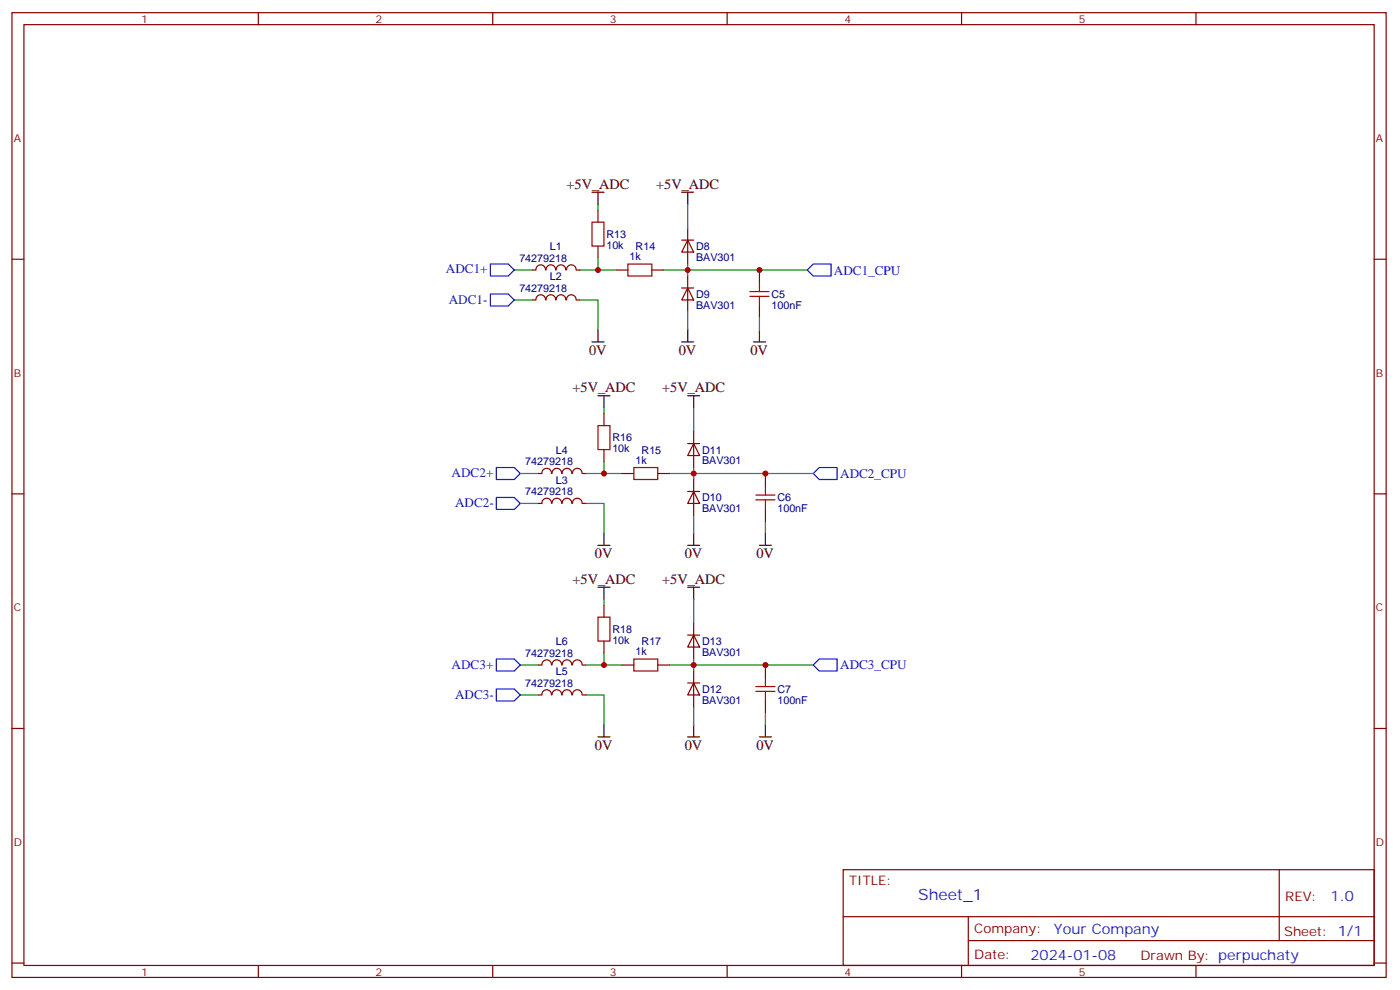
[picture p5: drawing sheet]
<svg xmlns="http://www.w3.org/2000/svg" width="413mm" height="292mm" viewBox="0 0 413 292" stroke-linecap="round" stroke-linejoin="round" font-family="sans-serif">
<g fill="none" stroke="#870000" stroke-width=".35">
<path d="M3.5 3.7h405.4v284.4h-405.4zM7.1 7.3h398.2v277.3h-398.2zM76.2 3.7v3.6M145.3 3.7v3.6M214.5 3.7v3.6M283.6 3.7v3.6M352.8 3.7v3.6M3.5 76.4h3.6M157 79.6h1M158.1 79.6a1.41 1.41 0 0 1 1.4-1.5 1.41 1.41 0 0 1 1.4 1.5M161.1 79.6a1.41 1.41 0 0 1 1.4-1.5 1.41 1.41 0 0 1 1.4 1.5M164.1 79.6a1.41 1.41 0 0 1 1.4-1.5 1.41 1.41 0 0 1 1.4 1.5"/>
<path d="M167.1 79.6a1.41 1.41 0 0 1 1.4-1.5 1.41 1.41 0 0 1 1.4 1.5M170 79.6h1.1M176.4 61.9v3.6M176.4 72.5v3.6M181.7 79.6h3.5M192.3 79.6h3.5M224 79.6v3.5M405.3 76.4h3.6M157 88.4h1M158.1 88.4a1.41 1.41 0 0 1 1.4-1.5 1.41 1.41 0 0 1 1.4 1.5M161.1 88.4a1.41 1.41 0 0 1 1.4-1.5 1.41 1.41 0 0 1 1.4 1.5M164.1 88.4a1.41 1.41 0 0 1 1.4-1.5 1.41 1.41 0 0 1 1.4 1.5"/>
<path d="M167.1 88.4a1.41 1.41 0 0 1 1.4-1.5 1.41 1.41 0 0 1 1.4 1.5M170 88.4h1.1M224 90.2v3.5M158.7 139.6h1.1M159.8 139.5a1.41 1.41 0 0 1 1.5-1.5 1.41 1.41 0 0 1 1.4 1.5M162.8 139.5a1.41 1.41 0 0 1 1.4-1.5 1.41 1.41 0 0 1 1.5 1.5M165.8 139.5a1.41 1.41 0 0 1 1.4-1.5 1.41 1.41 0 0 1 1.4 1.5M168.9 139.5a1.41 1.41 0 0 1 1.4-1.5 1.41 1.41 0 0 1 1.4 1.5M171.8 139.6h1.1M178.2 121.9v3.5M178.2 132.5v3.5M183.4 139.6h3.6"/>
<path d="M194 139.6h3.6M225.8 139.6v3.5M3.5 145.6h3.6M158.7 148.4h1.1M159.8 148.4a1.41 1.41 0 0 1 1.5-1.5 1.41 1.41 0 0 1 1.4 1.5M162.8 148.4a1.41 1.41 0 0 1 1.4-1.6 1.41 1.41 0 0 1 1.5 1.6M165.8 148.4a1.41 1.41 0 0 1 1.4-1.6 1.41 1.41 0 0 1 1.4 1.6M168.9 148.4a1.41 1.41 0 0 1 1.4-1.5 1.41 1.41 0 0 1 1.4 1.5M171.8 148.4h1.1M225.8 150.1v3.6M405.3 145.6h3.6M178.2 178.4v3.5"/>
<path d="M158.7 196h1.1M159.8 196a1.41 1.41 0 0 1 1.5-1.5 1.41 1.41 0 0 1 1.4 1.5M162.8 196a1.41 1.41 0 0 1 1.4-1.5 1.41 1.41 0 0 1 1.5 1.5M165.8 196a1.41 1.41 0 0 1 1.4-1.5 1.41 1.41 0 0 1 1.4 1.5M168.9 196a1.41 1.41 0 0 1 1.4-1.5 1.41 1.41 0 0 1 1.4 1.5M171.8 196h1.1M178.2 188.9v3.6M183.4 196h3.6M194 196h3.6M225.8 196v3.5M3.5 214.7h3.6M158.7 204.8h1.1"/>
<path d="M159.8 204.8a1.41 1.41 0 0 1 1.5-1.5 1.41 1.41 0 0 1 1.4 1.5M162.8 204.8a1.41 1.41 0 0 1 1.4-1.5 1.41 1.41 0 0 1 1.5 1.5M165.8 204.8a1.41 1.41 0 0 1 1.4-1.5 1.41 1.41 0 0 1 1.4 1.5M168.9 204.8a1.41 1.41 0 0 1 1.4-1.5 1.41 1.41 0 0 1 1.4 1.5M171.8 204.8h1.1M225.8 206.6v3.5M405.3 214.7h3.6M248.7 256.3h156.6v28.3h-156.6zM377.3 256.4v20.8M248.7 270.2h156.5M285.6 277.2h119.6M285.6 270.2v14.1"/>
<path d="M3.5 283.8h3.6M76.2 284.6v3.5M145.3 284.6v3.5M214.5 284.6v3.5M283.6 284.6v3.5M352.8 284.6v3.5M405.3 283.8h3.6"/>
</g>
<path d="M144.6 77.8h5.3l1.8 1.8-1.8 1.8h-5.3zM238.1 79.6l1.8-1.8h5.3v3.6h-5.3zM144.6 86.6h5.3l1.8 1.8-1.8 1.8h-5.3zM146.4 137.8h5.3l1.8 1.8-1.8 1.7h-5.3zM239.9 139.6l1.8-1.8h5.2v3.5h-5.2zM146.4 146.6h5.3l1.8 1.8-1.8 1.7h-5.3zM146.4 194.2h5.3l1.8 1.8-1.8 1.8h-5.3zM241.7 194.2h5.2v3.6h-5.2l-1.8-1.8zM146.4 203.1h5.3l1.8 1.7-1.8 1.8h-5.3z" fill="none" stroke="#00f" stroke-width=".35"/>
<g fill="none" stroke="#a10000" stroke-width=".35">
<path d="M174.6 65.5h3.6v7h-3.6zM185.2 77.8h7.1v3.6h-7.1zM221.2 87.3h5.6M221.2 85.9h5.6M224 83.1v2.8M224 87.3v2.9M176.4 125.4h3.5v7.1h-3.5zM187 137.8h7v3.5h-7zM223 147.3h5.6M223 145.9h5.6M225.8 143.1v2.8M225.8 147.3v2.8"/>
<path d="M176.4 181.9h3.5v7h-3.5zM187 194.2h7v3.6h-7zM225.8 199.5v2.9M223 203.8h5.6M223 202.4h5.6M225.8 203.8v2.8"/>
</g>
<g fill="none" stroke="#008700" stroke-width=".35">
<path d="M151.7 79.6h5.3M176.4 76.1v3.5h-5.3M176.4 79.6h5.3M176.4 60.2v1.7M202.8 77.8v1.8h-7M202.8 60.2v7M238.1 79.6h-35.3v1.8M151.7 88.4h5.3M171.1 88.4h5.3v8.8M202.8 91.9v5.3M224 93.7v3.5M153.5 139.6h5.2"/>
<path d="M178.2 136v3.6h-5.3M178.2 120.2v1.7M178.2 139.6h5.2M204.6 137.8v1.8h-7M204.6 120.2v7M239.9 139.6h-35.3v1.7M153.5 148.4h5.2M172.9 148.4h5.3v8.8M204.6 151.9v5.3M225.8 153.7v3.5M178.2 176.6v1.8M204.6 176.6v7.1"/>
<path d="M153.5 196h5.2M178.2 192.5v3.5h-5.3M178.2 196h5.2M204.6 194.2v1.8h-7M239.9 196h-35.3v1.8M153.5 204.8h5.2M172.9 204.8h5.3v8.8M204.6 208.4v5.2M225.8 210.1v3.5"/>
</g>
<g fill="none" stroke="#850000" stroke-width=".35">
<path d="M201.1 70.8h3.5M202.8 70.8l1.8 3.5h-3.5zM202.8 67.2v10.6M201.1 84.9h3.5M202.8 84.9l1.8 3.5h-3.5zM202.8 81.4v10.5M202.8 130.7h3.6M204.6 130.7l1.8 3.6h-3.6zM204.6 127.2v10.6M202.8 144.9h3.6M204.6 144.9l1.8 3.5h-3.6zM204.6 141.3v10.6"/>
<path d="M202.8 187.2h3.6M204.6 187.2l1.8 3.5h-3.6zM204.6 183.7v10.5M204.6 197.8v10.6M202.8 201.3h3.6M204.6 201.3l1.8 3.5h-3.6z"/>
</g>
<g fill="none" stroke="#000" stroke-width=".35">
<path d="M174.6 56.7h3.6M176.4 56.7v3.5M201.1 56.7h3.5M202.8 56.7v3.5M176.4 97.2v3.6M202.8 97.2v3.6M224 97.2v3.6M174.6 100.8h3.6M176.4 116.6h3.5M178.2 116.6v3.6M201.1 100.8h3.5M202.8 116.6h3.6"/>
<path d="M204.6 116.6v3.6M222.2 100.8h3.6M178.2 157.2v3.5M204.6 157.2v3.5M225.8 157.2v3.5M176.4 160.7h3.5M176.4 173.1h3.5M178.2 173.1v3.5M202.8 160.7h3.6M202.8 173.1h3.6M204.6 173.1v3.5M224 160.7h3.5"/>
<path d="M176.4 217.2h3.5M178.2 213.6v3.6M202.8 217.2h3.6M204.6 213.6v3.6M224 217.2h3.5M225.8 213.6v3.6"/>
</g>
<g fill="#c00">
<circle cx="202.8" cy="79.6" r=".88"/>
<circle cx="176.4" cy="79.6" r=".88"/>
<circle cx="224" cy="79.6" r=".88"/>
<circle cx="225.8" cy="139.6" r=".88"/>
<circle cx="178.2" cy="139.6" r=".88"/>
<circle cx="204.6" cy="139.6" r=".88"/>
<circle cx="225.8" cy="196" r=".88"/>
<circle cx="178.2" cy="196" r=".88"/>
<circle cx="204.6" cy="196" r=".88"/>
</g>
<text font-size="4.6" fill="#00f" x="270.8" y="265.4">Sheet_1</text>
<g font-size="4.2">
<text x="167.1" y="55.6">+5V_ADC</text>
<text x="193.5" y="55.6">+5V_ADC</text>
<text x="173.7" y="104.6">0V</text>
<text x="200.2" y="104.6">0V</text>
<text x="221.4" y="104.6">0V</text>
<text x="168.8" y="115.6">+5V_ADC</text>
<text x="195.3" y="115.6">+5V_ADC</text>
<text x="175.5" y="164.6">0V</text>
<text x="202" y="164.6">0V</text>
<text x="223.1" y="164.6">0V</text>
<text x="168.8" y="172">+5V_ADC</text>
<text x="195.3" y="172">+5V_ADC</text>
<text x="175.5" y="221.1">0V</text>
<text x="202" y="221.1">0V</text>
<text x="223.1" y="221.1">0V</text>
</g>
<g font-size="4.2" fill="#00f">
<text x="392.5" y="265.6">1.0</text>
<text x="310.9" y="275.2">Your Company</text>
<text x="304" y="283">2024-01-08</text>
</g>
<g font-size="3.9" fill="#00f">
<text x="131.5" y="80.6">ADC1+</text>
<text x="246" y="80.9">ADC1_CPU</text>
<text x="132.4" y="89.6">ADC1-</text>
<text x="133.2" y="140.6">ADC2+</text>
<text x="247.8" y="140.9">ADC2_CPU</text>
<text x="134.2" y="149.5">ADC2-</text>
<text x="133.2" y="197.1">ADC3+</text>
<text x="247.8" y="197.3">ADC3_CPU</text>
<text x="134.2" y="205.9">ADC3-</text>
</g>
<g font-size="3.9" fill="#800">
<text x="250.5" y="260.9">TITLE:</text>
<text x="379.1" y="265.6">REV:</text>
<text x="287.4" y="275.1">Company:</text>
<text x="378.7" y="275.7">Sheet: 1/1</text>
<text x="287.4" y="282.8">Date:</text>
<text x="336.4" y="282.9">Drawn By: perpuchaty</text>
</g>
<g font-size="3.2" fill="#800">
<text x="41.6" y="6.7">1</text>
<text x="110.8" y="6.7">2</text>
<text x="179.9" y="6.7">3</text>
<text x="249.1" y="6.7">4</text>
<text x="318.2" y="6.7">5</text>
<text x="4.1" y="41.8">A</text>
<text x="405.9" y="41.8">A</text>
<text x="4.1" y="111">B</text>
<text x="405.9" y="111">B</text>
<text x="4.1" y="180.1">C</text>
<text x="405.9" y="180.1">C</text>
<text x="4.1" y="249.3">D</text>
<text x="405.9" y="249.3">D</text>
<text x="41.6" y="287.5">1</text>
<text x="110.8" y="287.5">2</text>
<text x="179.9" y="287.5">3</text>
<text x="249.1" y="287.5">4</text>
<text x="318.2" y="287.5">5</text>
</g>
<g font-size="3.2" fill="#000080">
<text x="178.9" y="70.1">R13</text>
<text x="153.2" y="77.2">74279218</text>
<text x="162.2" y="73.8">L1</text>
<text x="178.9" y="73.3">10k</text>
<text x="185.7" y="76.8">1k</text>
<text x="187.5" y="73.7">R14</text>
<text x="205.3" y="76.8">BAV301</text>
<text x="205.3" y="73.7">D8</text>
<text x="162.2" y="82.6">L2</text>
<text x="153.2" y="86">74279218</text>
<text x="205.3" y="87.8">D9</text>
<text x="227.5" y="87.8">C5</text>
<text x="205.3" y="90.9">BAV301</text>
<text x="227.5" y="91">100nF</text>
<text x="180.6" y="130.1">R16</text>
<text x="155" y="137.2">74279218</text>
<text x="164" y="133.8">L4</text>
<text x="180.6" y="133.3">10k</text>
<text x="187.5" y="136.7">1k</text>
<text x="189.2" y="133.7">R15</text>
<text x="207.1" y="136.8">BAV301</text>
<text x="207.1" y="133.7">D11</text>
<text x="164" y="142.6">L3</text>
<text x="155" y="146">74279218</text>
<text x="207.1" y="147.8">D10</text>
<text x="229.3" y="147.8">C6</text>
<text x="207.1" y="150.9">BAV301</text>
<text x="229.3" y="150.9">100nF</text>
<text x="164" y="190.2">L6</text>
<text x="180.6" y="189.7">10k</text>
<text x="180.6" y="186.6">R18</text>
<text x="189.2" y="190.1">R17</text>
<text x="207.1" y="190.1">D13</text>
<text x="155" y="193.6">74279218</text>
<text x="187.5" y="193.2">1k</text>
<text x="207.1" y="193.2">BAV301</text>
<text x="155" y="202.4">74279218</text>
<text x="164" y="199.1">L5</text>
<text x="207.1" y="207.4">BAV301</text>
<text x="207.1" y="204.2">D12</text>
<text x="229.3" y="207.4">100nF</text>
<text x="229.3" y="204.2">C7</text>
</g>
</svg>
